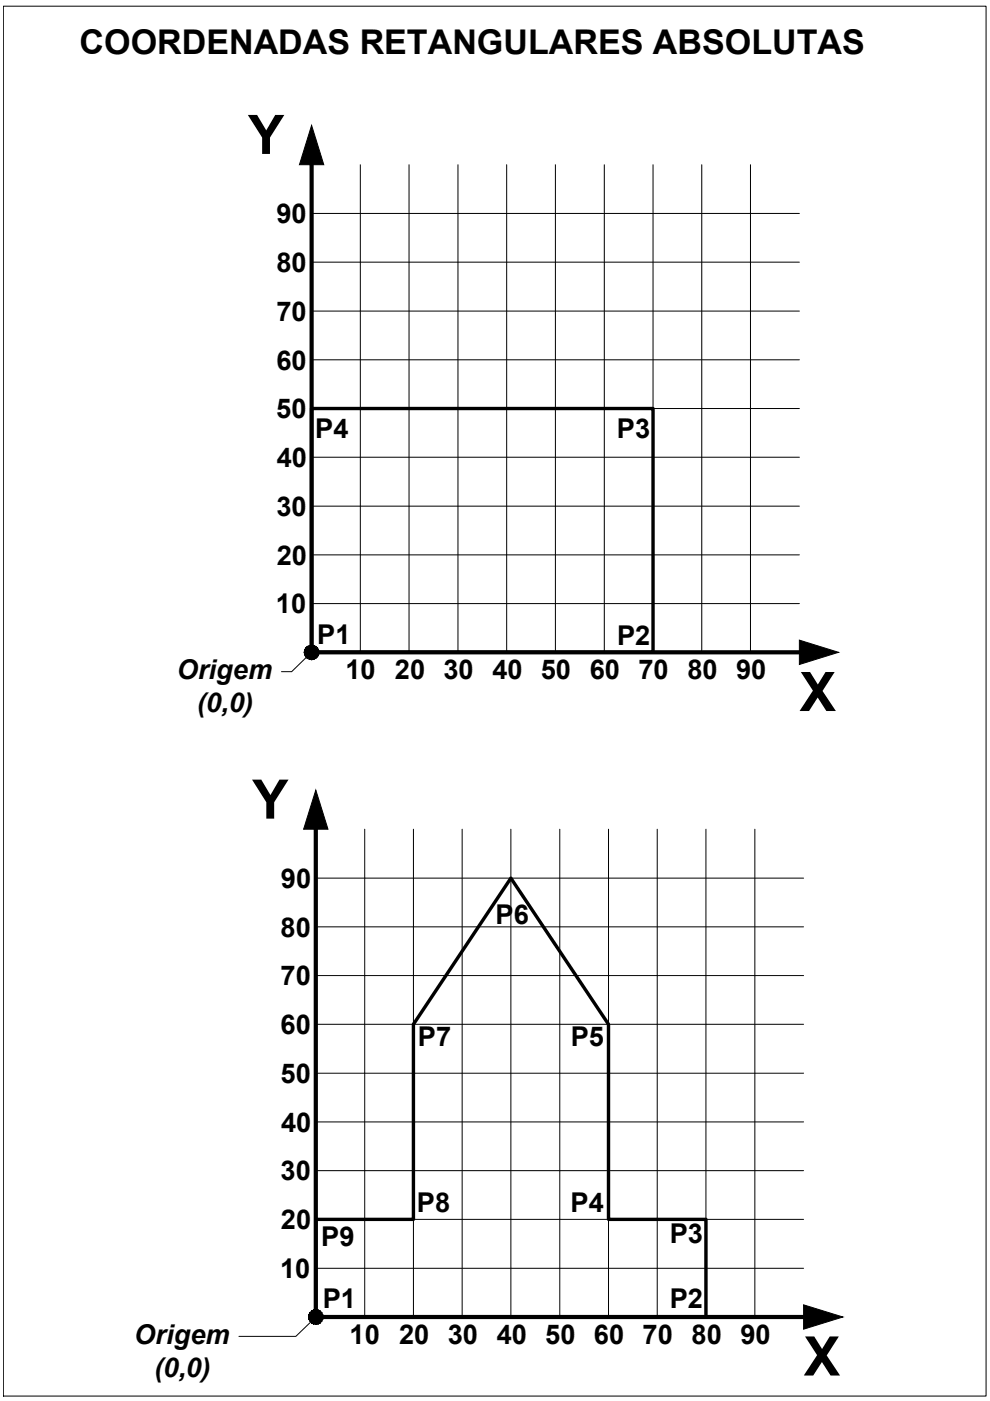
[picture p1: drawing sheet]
<svg xmlns="http://www.w3.org/2000/svg" width="210mm" height="297mm" viewBox="0 0 210 297" stroke-linecap="round" stroke-linejoin="round" font-family="sans-serif">
<!-- layer: eixox -->
<path d="M66.1 138.3h103.4M67 279.2h103.4" fill="none" stroke="#000" stroke-width=".89"/>
<!-- layer: grade -->
<g fill="none" stroke="#000" stroke-width=".21">
<path d="M76.4 34.9v103.4M86.7 34.9v103.4M97.1 34.9v103.4M107.4 34.9v103.4M117.8 34.9v103.4M128.1 34.9v103.4M138.5 34.9v103.4M148.8 34.9v103.4M159.1 34.9v103.4M66.1 55.6h103.4M66.1 45.3h103.4M66.1 76.3h103.4"/>
<path d="M66.1 66h103.4M66.1 96.9h103.4M66.1 86.6h103.4M66.1 117.6h103.4M66.1 107.3h103.4M66.1 128h103.4M77.3 175.8v103.4M87.7 175.8v103.4M98 175.8v103.4M108.3 175.8v103.4M118.7 175.8v103.4M129 175.8v103.4"/>
<path d="M139.3 175.8v103.4M149.7 175.8v103.4M160 175.8v103.4M67 196.5h103.4M67 186.2h103.4M67 217.2h103.4M67 206.8h103.4M67 237.9h103.4M67 227.5h103.4M67 258.5h103.4M67 248.2h103.4M67 268.9h103.4"/>
</g>
<!-- layer: eixoy -->
<path d="M66.1 34.9v103.4M67 175.8v103.4" fill="none" stroke="#000" stroke-width=".89"/>
<!-- layer: eixox -->
<path d="M169.5 135.7l8.3 2.6-8.3 2.6zM170.4 276.6l8.3 2.6-8.3 2.6z" fill="#000" stroke="#000" stroke-width=".21"/>
<!-- layer: contorno -->
<path d="M66.1 86.6h72.4v51.7h-72.4zM108.3 186.2l20.7 31v41.3h20.7v20.7h-82.7v-20.7h20.7v-41.3z" fill="none" stroke="#000" stroke-width=".72"/>
<!-- layer: 0 -->
<g fill="#000" stroke="#000" stroke-width=".21">
<path d="M65.7 138l-.1 .2 .5 .1zM65.6 138.2l.5 .1-.5 .1zM65.6 138.4l.1 .3 .4-.4z"/>
<path d="M65.7 138.7l.2 .1 .2-.5zM66.1 138.3l.1 .5h-.3zM66.1 138.3l.1 .5 .2-.1z"/>
<path d="M66.1 138.3l.3 .4 .2-.2zM66.1 138.3l.5-.1v.3zM66.1 138.3l.5-.1-.2-.2z"/>
<path d="M66.2 137.8l-.1 .5 .3-.3zM65.9 137.8h.3l-.1 .5zM65.7 138l.4 .3-.2-.5z"/>
<path d="M66.6 278.8l-.1 .3 .5 .1zM66.5 279.1l.5 .1-.6 .2zM66.4 279.4l.2 .2 .4-.4z"/>
<path d="M66.6 279.6l.2 .1 .2-.5zM67 279.2l.1 .5h-.3zM67 279.2l.1 .5 .2-.1z"/>
<path d="M67.1 278.7l-.1 .5 .3-.4zM66.8 278.7h.3l-.1 .5zM66.6 278.8l.4 .4-.2-.5z"/>
<path d="M67 279.2l.3 .4 .2-.2zM67 279.2l.5-.1v.3zM67 279.2l.5-.1-.2-.3z"/>
</g>
<path d="M.7 1.3h208.4v294.7h-208.4zM65.7 138.7l-3.9 3.7h-2.1M66.6 279.6l-3.9 3.7h-12" fill="none" stroke="#000" stroke-width=".21"/>
<!-- layer: cotas -->
<g fill="#000" stroke="#000" stroke-width=".21">
<path d="M66.3 138.4l1.3-.1-.1 .5zM66.3 138.3h1.3zM66.3 138.3l1.2-.5 .1 .5zM66.3 138.3l1.2-.5zM66.3 138.3l1-.9 .2 .4zM66.3 138.2l1-.8zM67 137.1l.3 .3-1 .8zM67 137.1l-.7 1.1zM66.5 136.9l.5 .2-.8 1zM66.5 136.9l-.3 1.2zM66.1 136.8l.4 .1-.3 1.2zM66.1 136.8l.1 1.3zM65.6 136.9l.5-.1v1.2zM65.6 136.9l.4 1.2zM65.1 137.1l.5-.2 .4 1.2zM65.1 137.1l.9 1zM65.1 137.1l.8 1-1.1-.7zM64.8 137.4l1.1 .8zM64.8 137.4l1.1 .8-1.3-.4zM64.6 137.8l1.3 .4zM64.6 137.8l1.2 .5h-1.3zM64.5 138.3h1.3zM64.5 138.3h1.3l-1.2 .5zM64.6 138.8l1.2-.5zM64.6 138.8l1.2-.4-1 .8zM64.8 139.2l1-.8zM64.8 139.2l1.1-.7-.8 1.1zM65.9 138.5l-.8 1.1zM65.9 138.5l-.3 1.3-.5-.2zM65.9 138.5l-.3 1.3zM66 138.6l.1 1.3-.5-.1zM66 138.6l.1 1.3zM66.1 138.6l.4 1.2-.4 .1zM66.1 138.6l.4 1.2zM66.2 138.6l.8 1-.5 .2zM66.2 138.6l.8 1zM66.2 138.5l1.1 .7-.3 .4zM66.2 138.5l1.1 .7zM66.3 138.5l1.2 .3-.2 .4zM66.3 138.4l1.2 .4z"/>
<path d="M67.2 279.3l1.3-.1-.1 .5zM67.2 279.2h1.3zM67.2 279.2l1.2-.4 .1 .4zM67.2 279.1l1.2-.3zM67.2 279.1l1-.8 .2 .5zM67.2 279.1l1-.8zM67.9 278l.3 .3-1 .8zM67.9 278l-.7 1.1zM67.5 277.7l.4 .3-.8 1zM67.5 277.7l-.4 1.3zM67 277.7h.5l-.5 1.3zM67 277.7v1.3zM66.5 277.7h.5v1.3zM66.5 277.7l.5 1.3zM66.1 278l.4-.3 .4 1.3zM66.1 278l.7 1zM66.1 278l.7 1-1.1-.7zM65.7 278.3l1.1 .7zM65.7 278.3l1 .8-1.2-.3zM65.5 278.8l1.2 .3zM65.5 278.8l1.2 .3-1.3 .1zM65.4 279.2l1.3-.1zM65.4 279.2h1.3l-1.2 .5zM65.5 279.7l1.2-.4zM65.5 279.7l1.2-.4-1 .8zM65.7 280.1l1-.8zM65.7 280.1l1-.7-.6 1.1zM66.7 279.4l-.6 1.1 .7-1.1zM66.8 279.4l-.3 1.3-.4-.2zM66.8 279.4l-.3 1.3zM66.9 279.5l.1 1.3-.5-.1zM66.9 279.5l.1 1.3zM67 279.5l.5 1.2-.5 .1zM67 279.5l.5 1.2zM67 279.5l.9 1-.4 .2zM67 279.5l.9 1zM67.1 279.4l1.1 .7-.3 .4zM67.2 279.4l1 .7zM67.2 279.4l1.2 .3-.2 .4zM67.2 279.3l1.2 .4z"/>
</g>
<!-- layer: eixoy -->
<path d="M66.1 26.6l2.6 8.3h-5.2zM67 167.5l2.5 8.3h-5.1z" fill="#000" stroke="#000" stroke-width=".21"/>
<g font-size="11.6">
<text x="52.6" y="32.6">Y</text>
<text x="169.5" y="150.7">X</text>
<text x="53.5" y="173.6">Y</text>
<text x="170.4" y="291.6">X</text>
</g>
<text font-size="7.2" x="16.9" y="11.3">COORDENADAS RETANGULARES ABSOLUTAS</text>
<g font-size="5.8">
<text x="58.6" y="47.3">90</text>
<text x="58.6" y="57.7">80</text>
<text x="58.6" y="68">70</text>
<text x="58.6" y="78.4">60</text>
<text x="58.6" y="88.7">50</text>
<text x="66.8" y="92.9">P4</text>
<text x="130.8" y="92.9">P3</text>
<text x="58.7" y="99.1">40</text>
<text x="58.6" y="109.4">30</text>
<text x="58.7" y="119.7">20</text>
<text x="58.5" y="130">10</text>
<text x="67.3" y="136.5">P1</text>
<text x="130.8" y="136.7">P2</text>
<text x="37.5" y="144">Origem</text>
<text x="73.2" y="143.9">10</text>
<text x="83.7" y="143.9">20</text>
<text x="94" y="143.9">30</text>
<text x="104.4" y="143.9">40</text>
<text x="114.7" y="143.9">50</text>
<text x="125" y="143.9">60</text>
<text x="135.4" y="143.9">70</text>
<text x="145.7" y="143.9">80</text>
<text x="156.1" y="143.9">90</text>
<text x="41.8" y="150.9">(0,0)</text>
<text x="59.5" y="188.3">90</text>
<text x="105.1" y="196">P6</text>
<text x="59.5" y="198.6">80</text>
<text x="59.5" y="208.9">70</text>
<text x="59.5" y="219.3">60</text>
<text x="88.6" y="221.7">P7</text>
<text x="121" y="221.7">P5</text>
<text x="59.5" y="229.6">50</text>
<text x="59.6" y="239.9">40</text>
<text x="59.5" y="250.3">30</text>
<text x="88.4" y="256.9">P8</text>
<text x="121" y="256.9">P4</text>
<text x="59.5" y="260.6">20</text>
<text x="142" y="263.5">P3</text>
<text x="68.1" y="264.2">P9</text>
<text x="59.4" y="271">10</text>
<text x="68.4" y="277.4">P1</text>
<text x="142" y="277.4">P2</text>
<text x="28.5" y="284.9">Origem</text>
<text x="74.1" y="284.9">10</text>
<text x="84.6" y="284.9">20</text>
<text x="94.9" y="284.9">30</text>
<text x="105.3" y="284.9">40</text>
<text x="115.6" y="284.9">50</text>
<text x="125.9" y="284.9">60</text>
<text x="136.3" y="284.9">70</text>
<text x="146.6" y="284.9">80</text>
<text x="157" y="284.9">90</text>
<text x="32.8" y="291.8">(0,0)</text>
</g>
</svg>
